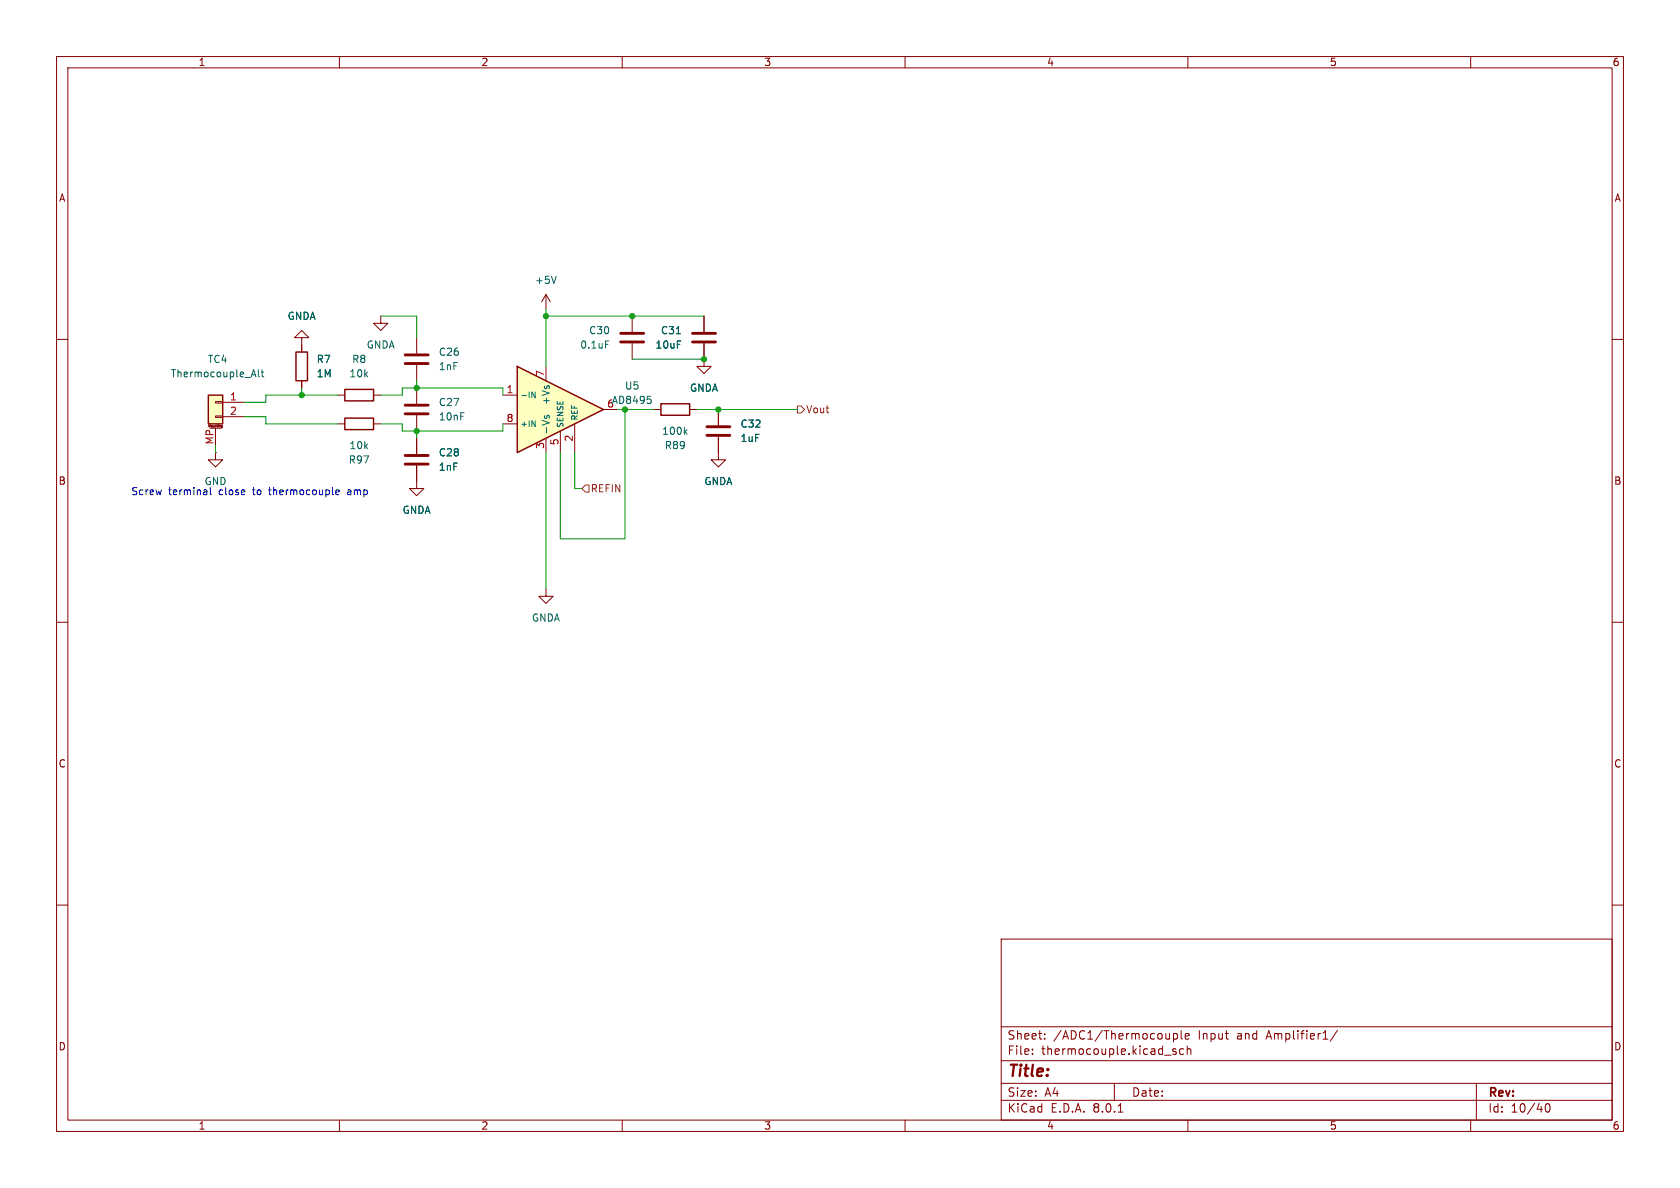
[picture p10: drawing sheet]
<svg xmlns="http://www.w3.org/2000/svg" width="297mm" height="210mm" viewBox="0 0 297 210" stroke-linecap="round" stroke-linejoin="round" font-family="sans-serif">
<g fill="none" stroke="#840000" stroke-width=".18">
<path d="M10 10h277v190h-277zM12 12h273v186h-273zM60 10v2M110 10v2M160 10v2M210 10v2M260 10v2M10 60h2M124.5 55.9v2.8M285 60h2M115.6 72.4h1.2M121.9 72.4h1.3"/>
<path d="M124.5 60.7v4.1h-1.3l1.3 1.2 1.2-1.2h-1.2M10 110h2M285 110h2M10 160h2M285 160h2M177 166h108v32h-108zM60 198v2M110 198v2M160 198v2M177 194.5h108M177 191.5h108M177 187.5h108"/>
<path d="M177 181.5h108M182.5 186.3v.1M182.5 185.5v.1M184.7 183.6v.1M184.7 182.8v.1M197 191.5v3M197.7 196.6h.8M207.5 182.7v1.5M207.5 182.8l.4-.1 .3 .3v.4l-.2 .2h-.5M207.9 185.5l-.4-.1-.2 .2 .1 .2 .5 .2v.3h-.6M208.8 182.2v1.3l.2 .2M209.2 185.5l-.4-.1-.3 .3v.4l.2 .2h.5"/>
<path d="M209.5 183.2l.7-.1v-.3l-.5-.1-.2 .2 .1 .7h.6M209.9 185.5l.2-.1 .4 .1v.9M209.9 184.9v1.5M210 198v2M236.5 182.1l-1.3 2M260 198v2M261 191.5v6.5M273.4 195.2l.1-.1a.81 .81 0 0 1 .6 .6 .81 .81 0 0 1-.3 .8l-.1 .1a.81 .81 0 0 1-.6-.6 .81 .81 0 0 1 .3-.8z"/>
</g>
<path d="M116.8 71.4h5.1v2h-5.1z" fill="none" stroke="#840000" stroke-width=".25"/>
<path d="M119.6 59h.7M121.1 76.3l.4 .5M121.5 75.9l-.5 .5" fill="none" stroke="#006464" stroke-width=".18"/>
<path d="M122.4 58.9h4.1M122.4 60.5h4.1" fill="none" stroke="#840000" stroke-width=".51"/>
<path d="M36.8 69.9h2.6v5h-2.6z" fill="#ffffc2"/>
<g fill="none" stroke="#840000" stroke-width=".18">
<path d="M53.3 59.7h-1.2l1.2-1.3 1.3 1.3h-1.3v2.5M67.3 55.9v1.3h1.3l-1.3 1.2-1.3-1.2h1.3M73.7 59.7v2.8M96.5 52.1l-.7 1.2M96.5 52.1v2.5M96.5 52.1l.8 1.2M36.9 75.5v-.4l.1 .3 .2-.3v.4M37.1 75.7h2M38.1 73.5h1.3v.3h-1.3zM38.1 71h1.3v.2h-1.3zM38.1 75.7v3M38.4 75.1v.3"/>
<path d="M38.6 75.1h.1M39.1 75.2v.2l.2 .1M39.2 75.2h.1v.3l-.2 .1M39.2 75.2h-.1M39.4 71.1h3.8M39.4 73.7h3.8M53.3 67.3v1.3M59.7 69.9h1.3M59.7 74.9h1.3M66 69.9h1.3M66 74.9h1.3M73.7 64.5v2.8"/>
<path d="M38.1 80v1.3h1.3l-1.3 1.3-1.3-1.3h1.3M38.1 80h.1M96.5 104.1v1.3h1.3l-1.3 1.3-1.3-1.3h1.3"/>
</g>
<path d="M36.8 69.9h2.6v5h-2.6zM52.3 62.2h2.1v5.1h-2.1zM61 68.8h5v2.1h-5zM61 73.9h5v2h-5z" fill="none" stroke="#840000" stroke-width=".25"/>
<path d="M98.3 48.8l-.4 1.3M44.5 66.3h.6M44.8 65.3l.5 1.3M45.7 65.3v1.1l.2 .2M46.2 65.8h.4M46.3 65.3v1.1l.3 .2" fill="none" stroke="#006464" stroke-width=".18"/>
<path d="M71.6 64.3h4.1M71.6 62.7h4.1" fill="none" stroke="#840000" stroke-width=".51"/>
<path d="M91.4 64.8l15.3 7.6-15.3 7.6z" fill="#ffffc2"/>
<path d="M91.4 64.8l15.3 7.6-15.3 7.6z" fill="none" stroke="#840000" stroke-width=".25"/>
<g fill="none" stroke="#840000" stroke-width=".18">
<path d="M111.8 55.9v2.8M124.5 55.9v2.8M53.3 61v1.2M53.3 67.3v1.3M73.7 68.6v2.8M73.7 73.4v2.8M73.7 77.5v2.8M88.9 69.9h2.5M88.9 74.9h2.5M96.5 64.8v2.5M96.5 77.5v2.5M99.1 76.2v3.8"/>
<path d="M101.6 74.9v5.1M106.7 72.4h2.5M111.8 60.7v2.8M124.5 60.7v2.8M127 77.2v4.1h1.3l-1.3 1.3-1.3-1.3h1.3M127 72.4v2.8M73.7 82.3v4.1h1.2l-1.2 1.2-1.3-1.2h1.3"/>
</g>
<path d="M119.6 59h.7M94 69.3l.6 1v-1M94 74.4l.6 1v-1M96.3 73.5v.3M96.7 73.8v-.3l.2-.1 .2 .2v.2M107.1 60.3h.6M114.5 70h.6M115 70.6l.1 .2-.1 .5" fill="none" stroke="#006464" stroke-width=".18"/>
<path d="M109.7 58.9h4.1M71.6 73.2h4.1M71.6 71.6h4.1M109.7 60.5h4.1M125 77h4M125 75.4h4M71.6 82h4.1M71.6 80.5h4.1" fill="none" stroke="#840000" stroke-width=".51"/>
<path d="M141 71.8h.6l.6 .6-.6 .6h-.6zM103.5 85.7h.6v1.3h-.6l-.6-.6z" fill="none" stroke="#725600" stroke-width=".18"/>
<path d="M36.5 86.7l.1 .8M36.6 87.4l-.1 .1M36.6 86.9l-.1 .1M37.2 86.2v1.1l.2 .2M59.4 87l.6-.1-.1-.2-.3-.1-.2 .2v.6h.5M61.6 86.6l-.1 .1M61.6 87l-.2 .1 .2 .4" fill="none" stroke="#0000c2" stroke-width=".18"/>
<g fill="none" stroke="#009600" stroke-width=".18">
<path d="M67.3 55.9h6.4v3.8M96.5 54.6v10.2M96.5 55.9h28M38.1 78.7v1.3M43.2 73.7h3.8v1.2h12.7M53.3 68.6v1.3M59.7 69.9h-12.7v1.2h-3.8M67.3 74.9h3.8v1.3h17.8v-1.3M67.3 69.9h3.8v-1.3h17.8v1.3M73.7 67.3v1.3M73.7 76.2v1.3M109.2 72.4h6.4"/>
<path d="M110.5 72.4v22.9h-11.4v-15.3M111.8 63.5h12.7M123.2 72.4h17.8M96.5 80v24.1M101.6 80v6.4h1.3"/>
</g>
<g fill="#009600" stroke="#009600" stroke-width=".18">
<circle cx="73.7" cy="76.2" r=".46"/>
<circle cx="53.3" cy="69.9" r=".46"/>
<circle cx="73.7" cy="68.6" r=".46"/>
<circle cx="124.5" cy="63.5" r=".46"/>
<circle cx="111.8" cy="55.9" r=".46"/>
<circle cx="96.5" cy="55.9" r=".46"/>
<circle cx="127" cy="72.4" r=".46"/>
<circle cx="110.5" cy="72.4" r=".46"/>
</g>
<text font-size="2.8" fill="#840000" x="178" y="190.9">Title:</text>
<g font-size="2.1" fill="#840000">
<text x="178" y="184">Sheet:</text>
<text x="186.2" y="184">/ADC1/Thermocouple</text>
<text x="211.9" y="184">Input</text>
<text x="218.8" y="184">and</text>
<text x="224.2" y="184">Amplifier1/</text>
<text x="178" y="186.7">File:</text>
<text x="184.1" y="186.7">thermocouple.kicad_sch</text>
<text x="178" y="196.9">KiCad</text>
<text x="178" y="194.1">Size:</text>
<text x="184.7" y="194.1">A4</text>
<text x="185.7" y="196.9">E.D.A.</text>
<text x="193.3" y="196.9">8.0.1</text>
<text x="200" y="194.1">Date:</text>
<text x="263" y="194.3">Rev:</text>
<text x="263" y="196.9">Id:</text>
<text x="267.1" y="196.9">10/40</text>
</g>
<g font-size="1.8" fill="#840000">
<text x="35" y="11.9">1</text>
<text x="85" y="11.9">2</text>
<text x="135" y="11.9">3</text>
<text x="185" y="11.9">4</text>
<text x="235" y="11.9">5</text>
<text x="285" y="11.9">6</text>
<text x="10.3" y="35.9">A</text>
<text x="285.3" y="35.9">A</text>
<text x="10.3" y="85.9">B</text>
<text x="285.3" y="85.9">B</text>
<text x="10.3" y="135.9">C</text>
<text x="285.3" y="135.9">C</text>
<text x="10.3" y="185.9">D</text>
<text x="285.3" y="185.9">D</text>
<text x="35" y="199.9">1</text>
<text x="85" y="199.9">2</text>
<text x="135" y="199.9">3</text>
<text x="185" y="199.9">4</text>
<text x="235" y="199.9">5</text>
<text x="285" y="199.9">6</text>
</g>
<g font-size="1.8" fill="#006464">
<text x="94.5" y="50.4">+5V</text>
<text x="50.8" y="56.7">GNDA</text>
<text x="104" y="59.3">C30</text>
<text x="116.7" y="59.3">C31</text>
<text x="36.7" y="64.4">TC4</text>
<text x="55.9" y="64.4">R7</text>
<text x="62.2" y="64.4">R8</text>
<text x="64.7" y="61.8">GNDA</text>
<text x="77.5" y="65.6">1nF</text>
<text x="77.5" y="63.1">C26</text>
<text x="102.5" y="61.8">0.1uF</text>
<text x="115.8" y="61.8">10uF</text>
<text x="30.1" y="66.9">Thermocouple_Alt</text>
<text x="55.9" y="66.9">1M</text>
<text x="61.7" y="66.9">10k</text>
<text x="77.5" y="72">C27</text>
<text x="97.4" y="71.7" transform="rotate(-90 97.4 71.7)">+Vs</text>
<text x="108.1" y="71.6">AD8495</text>
<text x="110.4" y="69.1">U5</text>
<text x="121.9" y="69.4">GNDA</text>
<text x="77.5" y="74.5">10nF</text>
<text x="97.4" y="77" transform="rotate(-90 97.4 77)">-Vs</text>
<text x="116.9" y="77.1">100k</text>
<text x="130.8" y="75.8">C32</text>
<text x="61.6" y="82.1">R97</text>
<text x="61.7" y="79.6">10k</text>
<text x="77.5" y="83.4">1nF</text>
<text x="77.5" y="80.9">C28</text>
<text x="117.4" y="79.6">R89</text>
<text x="130.8" y="78.3">1uF</text>
<text x="36.1" y="86">GND</text>
<text x="124.4" y="86">GNDA</text>
<text x="71.1" y="91">GNDA</text>
<text x="93.9" y="110.1">GNDA</text>
</g>
<g font-size="1.8" fill="#a90000">
<text x="40.6" y="70.9">1</text>
<text x="89.5" y="69.6">1</text>
<text x="96.3" y="66.7" transform="rotate(-90 96.3 66.7)">7</text>
<text x="40.6" y="73.4">2</text>
<text x="89.5" y="74.7">8</text>
<text x="107.2" y="72.1">6</text>
<text x="37.8" y="78.7" transform="rotate(-90 37.8 78.7)">MP</text>
<text x="96.3" y="79.4" transform="rotate(-90 96.3 79.4)">3</text>
<text x="98.8" y="78.8" transform="rotate(-90 98.8 78.8)">5</text>
<text x="101.3" y="78.2" transform="rotate(-90 101.3 78.2)">2</text>
</g>
<g font-size="1.8" fill="#725600">
<text x="142.4" y="73.3">Vout</text>
<text x="104.3" y="87.2">REFIN</text>
</g>
<g font-size="1.8" fill="#0000c2">
<text x="23.1" y="87.7">Screw</text>
<text x="29.8" y="87.7">terminal</text>
<text x="38.8" y="87.7">close</text>
<text x="45" y="87.7">to</text>
<text x="48.1" y="87.7">thermocouple</text>
<text x="62.1" y="87.7">amp</text>
</g>
<g font-size="1.4" fill="#006464">
<text x="91.9" y="70.6">-IN</text>
<text x="91.9" y="75.7">+IN</text>
<text x="99.8" y="75.7" transform="rotate(-90 99.8 75.7)">SENSE</text>
<text x="102.3" y="74.4" transform="rotate(-90 102.3 74.4)">REF</text>
</g>
<text font-size=".5" fill="#840000" x="36.6" y="75.7">Mounting</text>
</svg>
